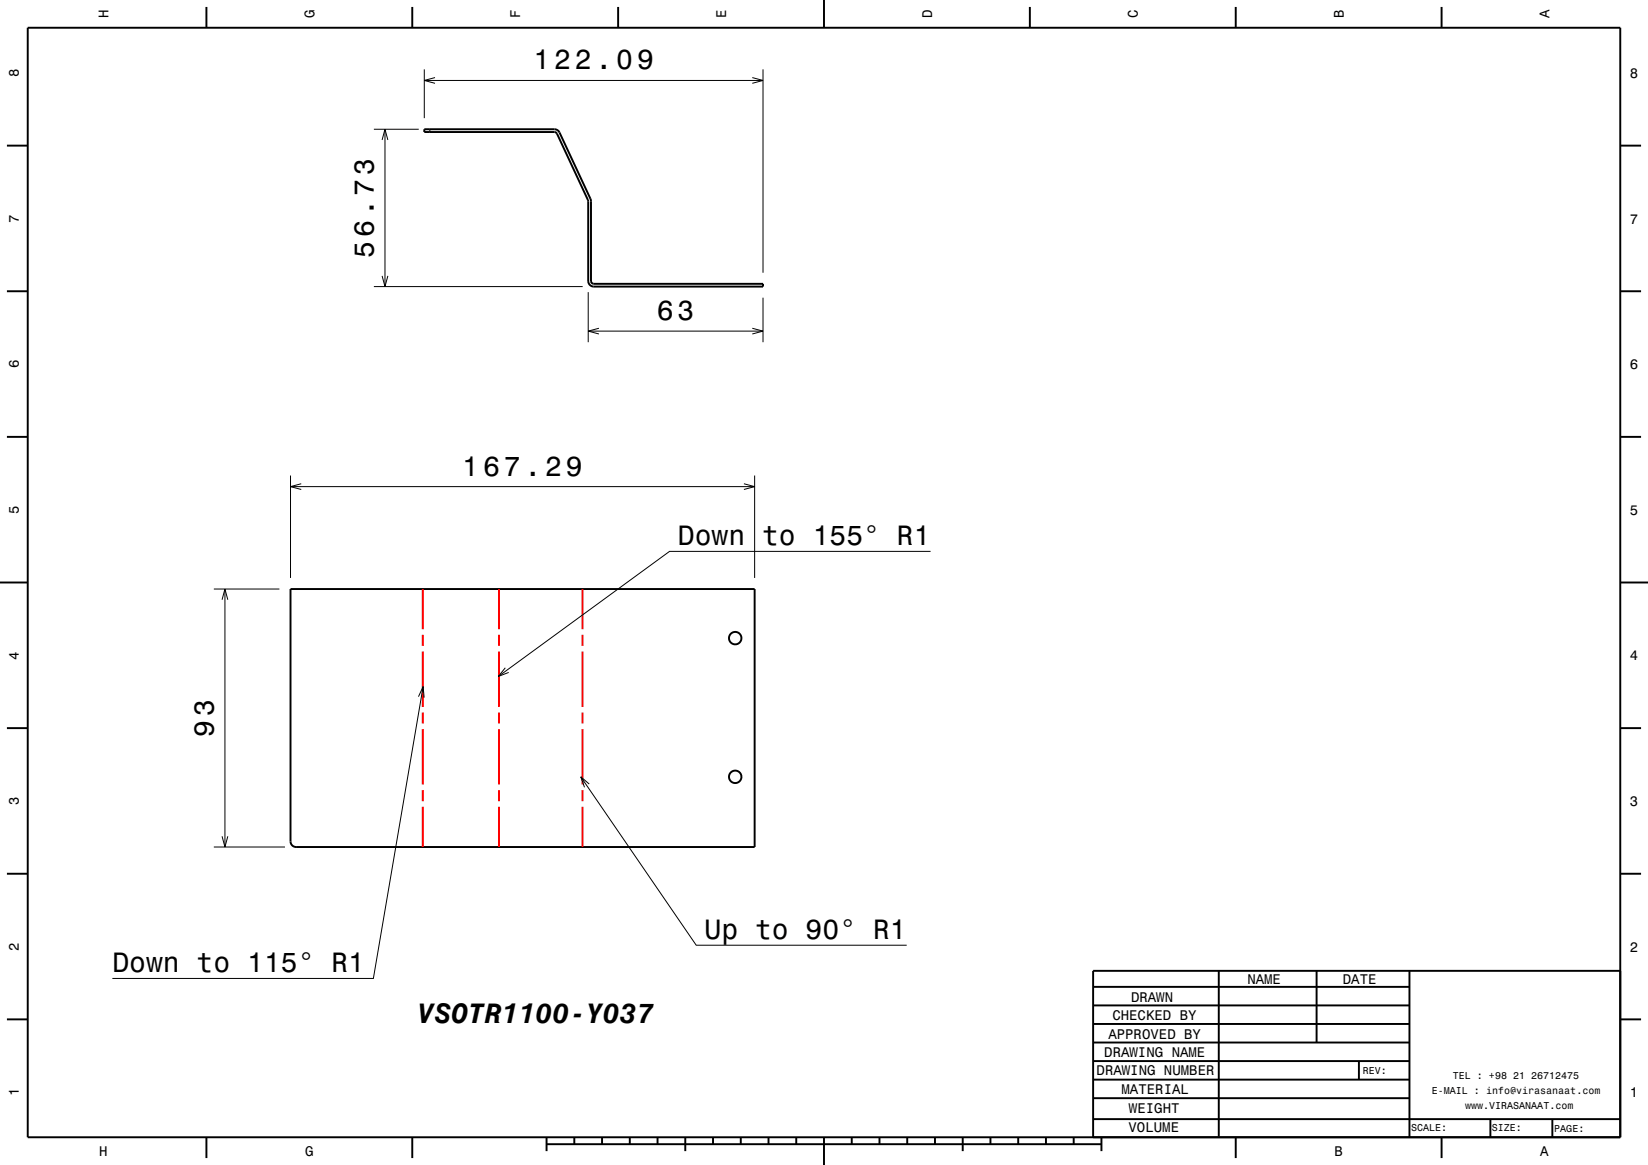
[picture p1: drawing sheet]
<svg xmlns="http://www.w3.org/2000/svg" width="297mm" height="210mm" viewBox="0 0 297 210" stroke-linecap="round" stroke-linejoin="round" font-family="sans-serif">
<g fill="none" stroke="#000" stroke-width=".18">
<path d="M76.5 12.5v8.8M76.5 14.5h61M78.4 14l-1.9 .5 1.9 .5M135.6 14l1.9 .5-1.9 .5M137.5 12.5v36.7M67.4 23.3h8.1M68.9 25.2l.5-1.9 .5 1.9M69.4 23.3v28.4M77.5 23.3v.5M67.4 51.7h37.6M68.9 49.7l.5 2 .5-2M106 52.7v9"/>
<path d="M106 59.7h31.5M107.9 59.2l-1.9 .5 1.9 .5M135.6 59.2l1.9 .5-1.9 .5M137.5 53.7v8M52.4 85.7v18.5M52.4 87.7h83.6M54.3 87.2l-1.9 .5 1.9 .5M134.1 87.2l1.9 .5-1.9 .5M136 85.7v18.5M167.7 99.4h-47l-30.9 22.5M38.5 106.2h11.9M40 108.1l.5-1.9 .6 1.9"/>
<path d="M40.5 106.2v46.5M75.4 125.6l.9-1.8 .1 2M76.3 123.8l-9 52.6h-47.1M91.1 120.4l-1.3 1.5 1.9-.7M38.5 152.7h12.9M40 150.7l.5 2 .6-2M104.7 140l20.8 30.4h37.9M106.2 141.3l-1.5-1.3 .6 1.9"/>
</g>
<g fill="none" stroke="#000" stroke-width=".35">
<path d="M5 5h287v200h-287zM37.2 1.3v3.7M74.3 1.3v3.7M111.4 1.3v3.7M148.5 0v5M185.6 1.3v3.7M222.7 1.3v3.7M259.8 1.3v3.7M1.2 26.3h3.8M76.5 23.3h23.4l.6 .2 .3 .4 5.7 12.1v14.7a.5 .5 0 0 0 .5 .5h30.5v.5l-30.8-.1-.4-.3-.3-.6v-14.6l-5.8-12.2-.3-.1h-23.4zM292 26.3h3.8M1.2 52.5h3.8"/>
<path d="M292 52.5h3.8M1.2 78.8h3.8M292 78.8h3.8M0 105h5M52.4 106.2h83.6v46.5h-82.6l-.6-.2-.3-.3-.1-.5zM292 105h5M1.2 131.3h3.8M292 131.3h3.8M1.2 157.5h3.8M292 157.5h3.8M197 177.9h57M219.6 174.9v30"/>
<path d="M237.3 175v12.9M254 175v30M292 175h-95v30M1.2 183.8h3.8M197 181.2h57M197 184.6h57M197 187.9h57M197 191.3h57M197 194.6h57M197 198h57M244.9 191.3v3.3M292 183.8h3.8"/>
<path d="M37.2 205v3.8M74.3 205v3.8M98.5 206.3h100M98.5 205v2.5M103.5 205v1.3M108.5 205v1.3M113.5 205v1.3M118.5 205v1.3M123.5 205v2.5M128.5 205v1.3M133.5 205v1.3M138.5 205v1.3"/>
<path d="M143.5 205v1.3M148.5 205v5M153.5 205v1.3M158.5 205v1.3M163.5 205v1.3M168.5 205v1.3M173.5 205v2.5M178.5 205v1.3M183.5 205v1.3M188.5 205v1.3M193.5 205v1.3M197 201.7h95"/>
<path d="M198.5 205v2.5M222.7 205v3.8M259.8 205v3.8M268.6 201.7v3.3M279.8 201.8v3.2"/>
<circle cx="132.5" cy="115" r="1.13"/>
<circle cx="132.5" cy="140" r="1.12"/>
</g>
<g fill="none" stroke="#f00" stroke-width=".35">
<path d="M76.2 106.2v7.2M76.2 114.4v2M76.2 117.4v10M89.9 106.2v7.2M89.9 114.4v2M89.9 117.4v10M105 106.2v7.2M105 114.4v2M105 117.4v10M76.2 128.4v2M76.2 131.4v10M89.9 128.4v2"/>
<path d="M89.9 131.4v10M105 128.4v2M105 131.4v10M76.2 142.4v2M76.2 145.4v7.3M89.9 142.4v2M89.9 145.4v7.3M105 142.4v2M105 145.4v7.3"/>
</g>
<g font-size="5">
<text x="96.1" y="12.5">122.09</text>
<text x="67.4" y="46.5" transform="rotate(-90 67.4 46.5)">56.73</text>
<text x="118.4" y="57.7">63</text>
<text x="83.3" y="85.7">167.29</text>
<text x="122.2" y="98.2">Down to 155° R1</text>
<text x="38.5" y="132.8" transform="rotate(-90 38.5 132.8)">93</text>
<text x="127" y="169.2">Up to 90° R1</text>
<text x="20.2" y="175.2">Down to 115° R1</text>
<text x="75.3" y="184.4">VSOTR1100-Y037</text>
</g>
<g font-size="2.5">
<text x="19.6" y="3.3" transform="rotate(-90 19.6 3.3)">H</text>
<text x="56.7" y="3.3" transform="rotate(-90 56.7 3.3)">G</text>
<text x="93.8" y="3.3" transform="rotate(-90 93.8 3.3)">F</text>
<text x="130.9" y="3.3" transform="rotate(-90 130.9 3.3)">E</text>
<text x="168" y="3.3" transform="rotate(-90 168 3.3)">D</text>
<text x="205.1" y="3.3" transform="rotate(-90 205.1 3.3)">C</text>
<text x="242.2" y="3.3" transform="rotate(-90 242.2 3.3)">B</text>
<text x="279.3" y="3.3" transform="rotate(-90 279.3 3.3)">A</text>
<text x="3.4" y="13.9" transform="rotate(-90 3.4 13.9)">8</text>
<text x="293.7" y="14">8</text>
<text x="3.4" y="40.1" transform="rotate(-90 3.4 40.1)">7</text>
<text x="293.7" y="40.3">7</text>
<text x="3.4" y="66.4" transform="rotate(-90 3.4 66.4)">6</text>
<text x="293.7" y="66.5">6</text>
<text x="3.4" y="92.6" transform="rotate(-90 3.4 92.6)">5</text>
<text x="293.7" y="92.8">5</text>
<text x="3.4" y="118.9" transform="rotate(-90 3.4 118.9)">4</text>
<text x="293.7" y="119">4</text>
<text x="3.4" y="145.1" transform="rotate(-90 3.4 145.1)">3</text>
<text x="293.7" y="145.3">3</text>
<text x="3.4" y="171.4" transform="rotate(-90 3.4 171.4)">2</text>
<text x="293.7" y="171.5">2</text>
<text x="224.8" y="177.3">NAME</text>
<text x="242" y="177.3">DATE</text>
<text x="200.5" y="183.9">CHECKED BY</text>
<text x="203.8" y="180.5">DRAWN</text>
<text x="199" y="190.6">DRAWING NAME</text>
<text x="199.7" y="187.2">APPROVED BY</text>
<text x="3.4" y="197.6" transform="rotate(-90 3.4 197.6)">1</text>
<text x="197.6" y="193.8">DRAWING NUMBER</text>
<text x="202.1" y="197.2">MATERIAL</text>
<text x="293.7" y="197.8">1</text>
<text x="203.5" y="200.6">WEIGHT</text>
<text x="17.9" y="208.4">H</text>
<text x="55" y="208.4">G</text>
<text x="203.4" y="204.1">VOLUME</text>
<text x="240.5" y="208.4">B</text>
<text x="277.6" y="208.4">A</text>
</g>
<g font-size="1.8">
<text x="245.6" y="193.6">REV:</text>
<text x="258" y="197.2">E-MAIL : info@virasanaat.com</text>
<text x="261.8" y="194.6">TEL : +98 21 26712475</text>
<text x="254.3" y="203.9">SCALE:</text>
<text x="264" y="199.9">www.VIRASANAAT.com</text>
<text x="268.8" y="203.9">SIZE:</text>
<text x="280.1" y="204">PAGE:</text>
</g>
</svg>
